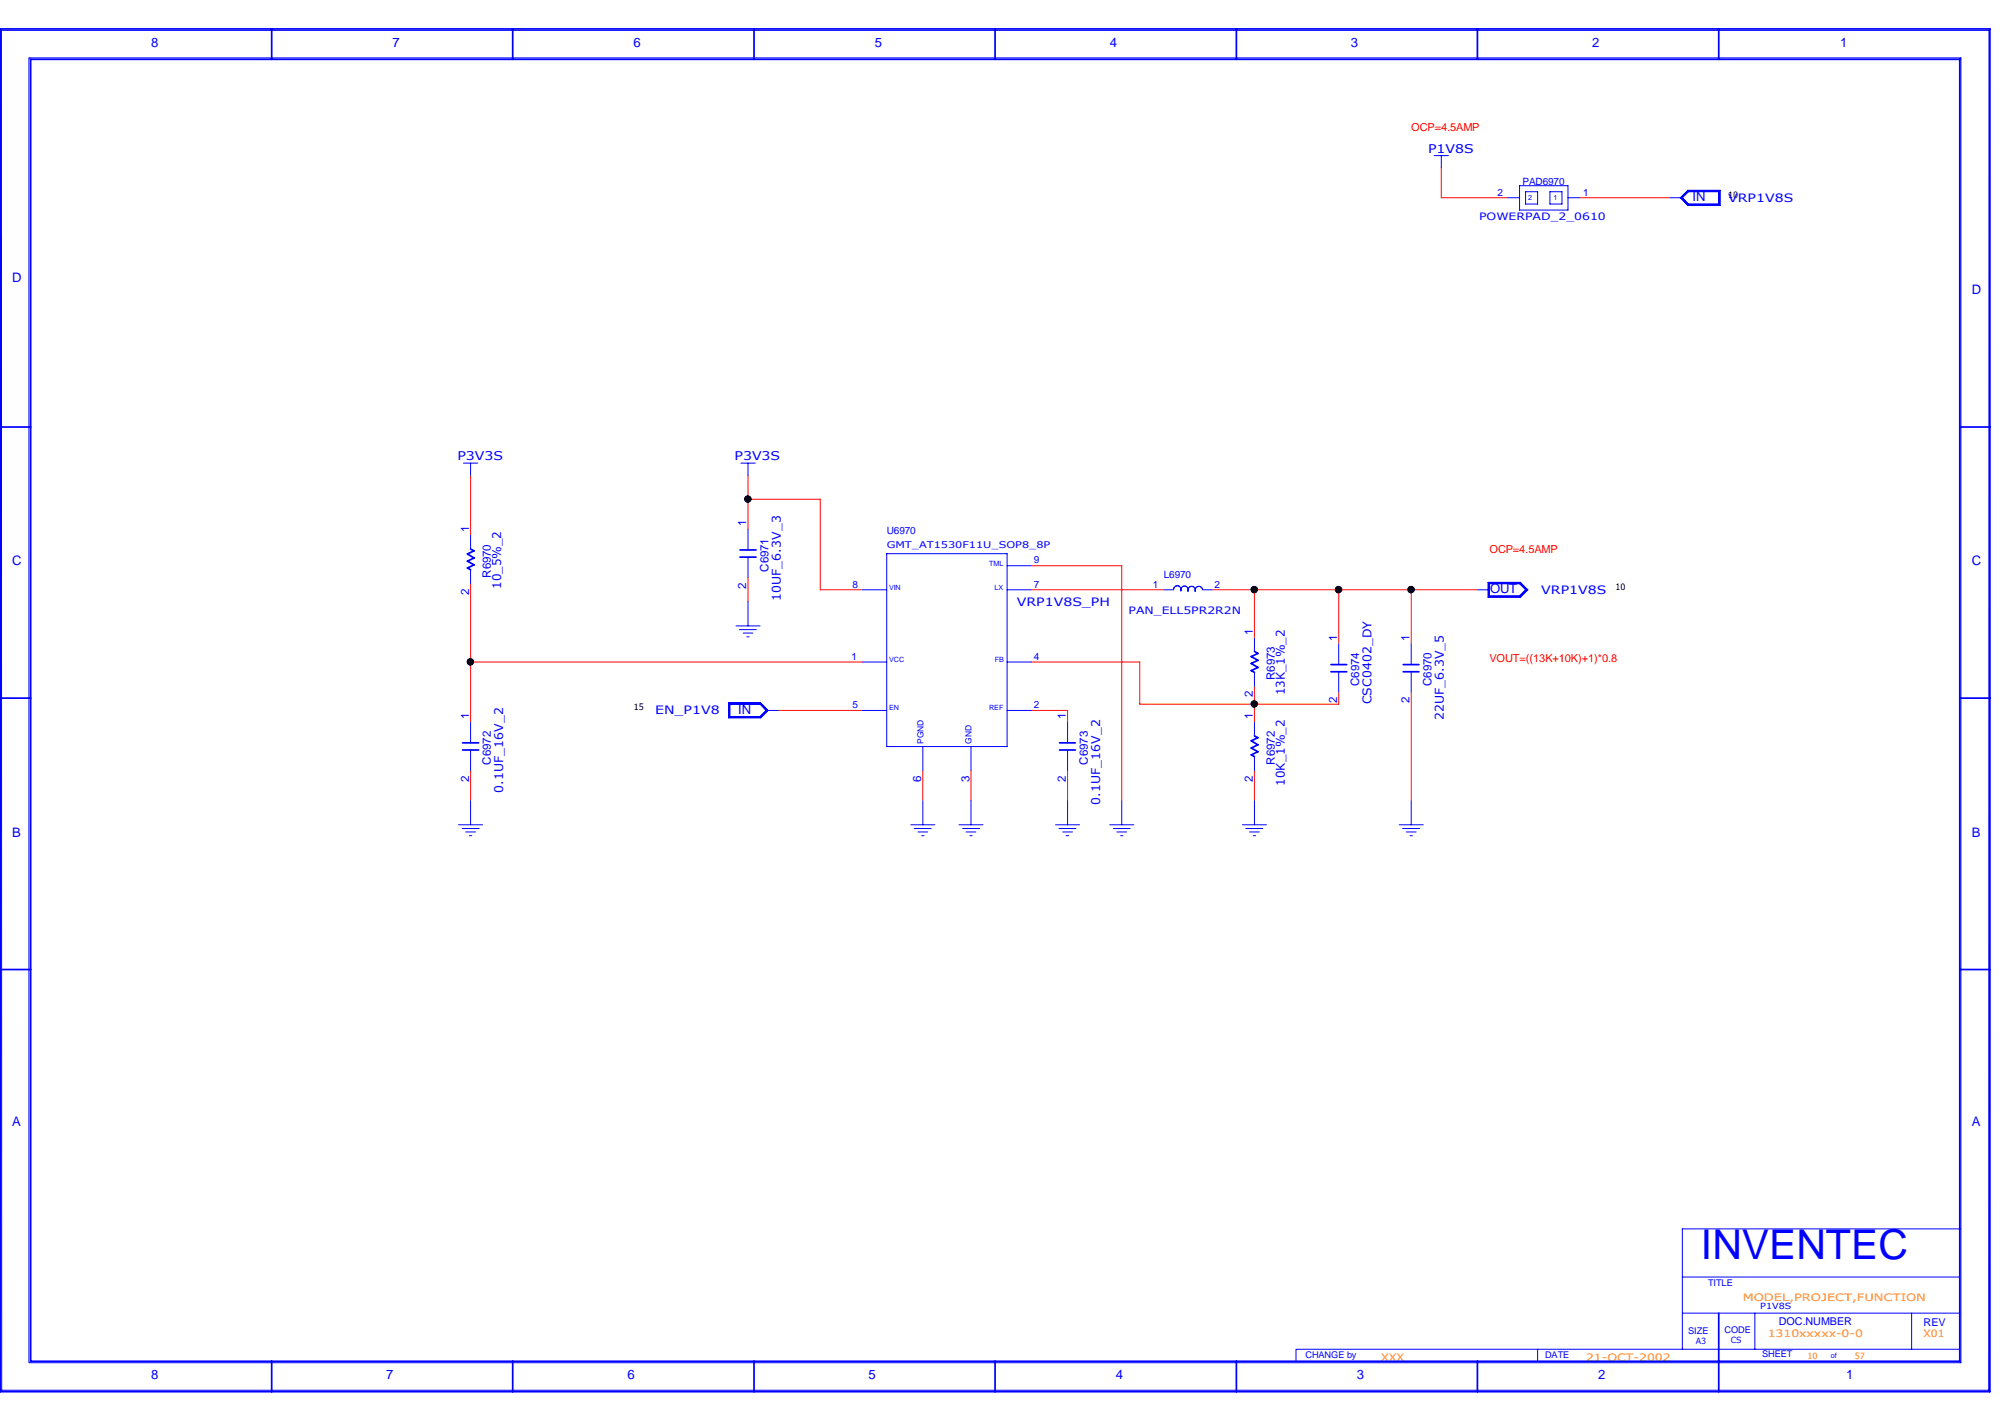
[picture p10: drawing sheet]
<svg xmlns="http://www.w3.org/2000/svg" width="297mm" height="210mm" viewBox="0 0 297 210" stroke-linecap="round" stroke-linejoin="round" font-family="sans-serif">
<g fill="none" stroke="#f00" stroke-width=".15">
<path d="M212.9 24.8v4.4h9.8M233.4 29.2h13.3M69.5 70.2v8.9M110.5 73.7h10.7v13.4h6.2M110.5 70.2v8M69.5 86.2v20.5M69.5 97.8h57.9M110.5 85.3v3.6M152.3 97.8h16.1v6.2h29.3v-1.8M152.3 87.1h19.6M152.3 83.6h13.4v34.7M179.1 87.1h39.1"/>
<path d="M185.3 87.1v7.1M197.7 87.1v8M208.4 87.1v8M69.5 113.8v4.5M114.9 104.9h12.5M136.3 113.8v4.5M143.4 113.8v4.5M152.3 104.9h5.4v1.8M157.7 113.8v4.5M185.3 101.3v5.4M185.3 113.8v4.5M208.4 102.2v16.1"/>
</g>
<g fill="none" stroke="#00f" stroke-width=".15">
<path d="M.2 4.4l.1 201M.3 4.5h293.4M4.3 8.6v192.7M4.3 8.6h285.3v192.7h-285.3M293.8 4.5l-.1 200.9h-293.4M211.8 23h2.1M212.9 23v1.8M222.7 29.2h1.7M224.4 27.4h7.2v3.6h-7.2zM225.3 28.3h1.8v1.8h-1.8zM228.9 28.3h1.8v1.8h-1.8zM231.6 29.2h1.8"/>
<path d="M246.7 29.2h1.8M248.3 29.2l1-1h4.7v2.1h-4.7zM248.4 29.2l1-.9h4.5v1.9h-4.5zM248.5 29.2l.9-.9h4.5v1.8h-4.5zM249.3 28.1h4.8v2.3h-4.8l-1.1-1.2zM68.4 68.4h2.2M69.5 68.4v1.8M69.5 79.1v2M109.4 68.4h2.1M110.5 68.4v1.8M110.5 78.2v3M69.5 84.2v2"/>
<path d="M108.7 92.5h3.6M109.2 93h2.5M109.8 93.5h1.4M110.3 94.1h.4M110.5 82.3v3M110.5 88.9v3.6M127.4 87.1h3.6M127.4 97.8h3.6M131 81.8h17.8v28.5h-17.8zM148.8 87.1h3.5M148.8 97.8h3.5M148.8 83.6h3.5"/>
<path d="M171.9 87.1h1.4M173.4 87.1h.1M173.5 86.7l-.1 .3M173.9 86.5l-.3 .2M173.9 86.5l.4 .2M174.3 86.7l.1 .4M174.4 87.1v.2M174.5 87.1v.2M174.6 86.7l-.1 .2v.2M175 86.6l-.4 .1M175 86.6l.3 .1M175.4 86.8l.1 .3"/>
<path d="M175.5 87.2v.1M175.6 86.8l-.1 .1v.2M176 86.6l-.3 .1M176.1 86.6l.3 .2M176.4 86.8l.2 .4M176.5 87.2l.1 .1M176.6 87.2l-.1 .2M176.7 86.8l-.2 .3M177.1 86.6l-.4 .1M177.1 86.6l.4 .2M177.5 86.8l.1 .3M177.7 87.1h1.4"/>
<path d="M185.3 94.2v2M185.3 99.3v2M197.7 95.1v3.1M197.7 99.2v3M208.4 95.1v3.1M208.4 99.2v3M218.2 87.1h1.8M219.8 86h4.8l1.1 1.1-1.1 1.1h-4.8zM219.9 86.1h4.6l1 1-1 1h-4.6zM220 86.2h4.4l.9 .9-.9 .9h-4.4zM69.5 106.7v3M69.5 110.8v3"/>
<path d="M69.5 118.3v3.5M107.6 103.8h4.7l1.1 1.1-1.1 1.1h-4.7zM107.7 103.9h4.6l1.1 1-1.1 1.1h-4.6zM107.7 104h4.6l.9 .9-.9 1h-4.6zM107.8 104h4.5l.9 .9-.9 .9h-4.5zM113.2 104.9h1.7M127.4 104.9h3.6M136.3 110.3v3.5M136.3 118.3v3.5M143.4 110.3v3.5M143.4 118.3v3.5M148.8 104.9h3.5"/>
<path d="M157.7 106.7v3M157.7 110.8v3M157.7 118.3v3.5M165.7 118.3v3.5M185.3 106.7v2M185.3 111.8v2M185.3 118.3v3.5M208.4 118.3v3.5M67.7 121.8h3.6M68.3 122.4h2.5M68.8 122.9h1.4M69.3 123.4h.4"/>
<path d="M134.5 121.8h3.6M135 122.4h2.5M135.6 122.9h1.4M136.1 123.4h.4M141.6 121.8h3.6M142.2 122.4h2.5M142.7 122.9h1.4M143.3 123.4h.3M155.9 121.8h3.6M156.4 122.4h2.5M157 122.9h1.4M157.5 123.4h.4"/>
<path d="M163.9 121.8h3.6M164.5 122.4h2.4M165 122.9h1.4M165.5 123.4h.4M183.5 121.8h3.6M184 122.4h2.5M184.6 122.9h1.4M185.1 123.4h.4M206.7 121.8h3.5M207.2 122.4h2.5M207.7 122.9h1.5M208.3 123.4h.3"/>
<path d="M191.4 199.3v1.8M191.5 199.3h98M227.1 199.3v1.8M248.5 181.5v17.8M248.5 194h41M248.5 188.6h41M248.6 181.5h41M259.2 194v5.3M282.4 194v5.3"/>
</g>
<g fill="none" stroke="#00f" stroke-width=".25">
<path d="M0 4.3h293.9v201.3h-293.9zM40.1 4.3v4.5M75.7 4.3v4.5M111.4 4.3v4.5M147 4.3v4.5M182.6 4.3v4.5M218.2 4.3v4.5M253.9 4.3v4.5M289.5 8.8h-285v192.3h285M289.5 8.7v192.4M0 63.1h4.5M289.5 63.1h4.4"/>
<path d="M69.5 81.1l.5 .3-1 .4 1 .6-1 .5 1 .5-1 .5 .5 .3M109.3 81.2h2.4M109.3 82.3h2.4M185.3 96.2l.5 .3-1 .5 1 .5-1 .5 1 .6-1 .5 .5 .2M196.6 98.2h2.3M196.6 99.2h2.3M207.3 98.2h2.3M207.3 99.2h2.3M0 103.1h4.5M68.3 109.7h2.4M68.3 110.8h2.4M156.5 109.7h2.3"/>
<path d="M156.5 110.8h2.3M185.3 108.7l.5 .3-1 .4 1 .6-1 .5 1 .5-1 .5 .5 .3M289.5 103.1h4.4M0 143.2h4.5M289.5 143.2h4.4M253.9 194v11.6M40.1 201.1v4.5M75.7 201.1v4.5M111.4 201.1v4.5M147 201.1v4.5M182.6 201.1v4.5M218.2 201.1v4.5"/>
</g>
<g fill="#000">
<circle cx="110.5" cy="73.7" r=".49"/>
<circle cx="69.5" cy="97.8" r=".49"/>
<circle cx="185.3" cy="87.1" r=".49"/>
<circle cx="197.7" cy="87.1" r=".49"/>
<circle cx="208.4" cy="87.1" r=".49"/>
<circle cx="185.3" cy="104" r=".49"/>
</g>
<g fill="none" stroke="#000" stroke-width=".15">
<circle cx="110.5" cy="73.7" r=".49"/>
<circle cx="69.5" cy="97.8" r=".49"/>
<circle cx="185.3" cy="87.1" r=".49"/>
<circle cx="197.7" cy="87.1" r=".49"/>
<circle cx="208.4" cy="87.1" r=".49"/>
<circle cx="185.3" cy="104" r=".49"/>
</g>
<text font-size="6.1" fill="#00f" x="251.2" y="186">INVENTEC</text>
<g font-size="1.9" fill="#00f">
<text x="22.3" y="6.9">8</text>
<text x="58" y="6.9">7</text>
<text x="93.6" y="6.9">6</text>
<text x="129.2" y="6.9">5</text>
<text x="163.9" y="6.9">4</text>
<text x="199.5" y="6.9">3</text>
<text x="235.2" y="6.9">2</text>
<text x="271.8" y="6.9">1</text>
<text x="250" y="29.7">IN</text>
<text x="1.8" y="41.7">D</text>
<text x="291.2" y="43.4">D</text>
<text x="1.8" y="83.5">C</text>
<text x="291.2" y="83.5">C</text>
<text x="220.1" y="87.6">OUT</text>
<text x="109" y="105.4">IN</text>
<text x="1.8" y="123.6">B</text>
<text x="291.2" y="123.6">B</text>
<text x="1.8" y="166.3">A</text>
<text x="291.2" y="166.3">A</text>
<text x="22.3" y="203.7">8</text>
<text x="57.1" y="203.7">7</text>
<text x="92.7" y="203.7">6</text>
<text x="128.3" y="203.7">5</text>
<text x="164.8" y="203.7">4</text>
<text x="200.4" y="203.7">3</text>
<text x="236" y="203.7">2</text>
<text x="272.7" y="203.7">1</text>
</g>
<g font-size="1.8" fill="#00f">
<text x="210.9" y="22.6">P1V8S</text>
<text x="67.6" y="67.9">P3V3S</text>
<text x="108.5" y="67.9">P3V3S</text>
<text x="74" y="87" transform="rotate(-90 74 87)">10_5%_2</text>
<text x="115.3" y="88.8" transform="rotate(-90 115.3 88.8)">10UF_6.3V_3</text>
<text x="189.8" y="102.7" transform="rotate(-90 189.8 102.7)">13K_1%_2</text>
<text x="202.6" y="104" transform="rotate(-90 202.6 104)">CSC0402_DY</text>
<text x="213.3" y="106.4" transform="rotate(-90 213.3 106.4)">22UF_6.3V_5</text>
<text x="74.3" y="117.1" transform="rotate(-90 74.3 117.1)">0.1UF_16V_2</text>
<text x="162.5" y="118.9" transform="rotate(-90 162.5 118.9)">0.1UF_16V_2</text>
<text x="189.8" y="116" transform="rotate(-90 189.8 116)">10K_1%_2</text>
</g>
<g font-size="1.7" fill="#00f">
<text x="255.3" y="29.8">VRP1V8S</text>
<text x="110.2" y="77.7" transform="rotate(-90 110.2 77.7)">1</text>
<text x="69.3" y="78.6" transform="rotate(-90 69.3 78.6)">1</text>
<text x="69.3" y="87.8" transform="rotate(-90 69.3 87.8)">2</text>
<text x="72.5" y="85.3" transform="rotate(-90 72.5 85.3)">R6970</text>
<text x="110.2" y="87" transform="rotate(-90 110.2 87)">2</text>
<text x="113.5" y="84.5" transform="rotate(-90 113.5 84.5)">C6971</text>
<text x="150.2" y="89.5">VRP1V8S_PH</text>
<text x="227.7" y="87.7">VRP1V8S</text>
<text x="185" y="93.8" transform="rotate(-90 185 93.8)">1</text>
<text x="197.5" y="94.7" transform="rotate(-90 197.5 94.7)">1</text>
<text x="208.2" y="94.7" transform="rotate(-90 208.2 94.7)">1</text>
<text x="188.3" y="100.5" transform="rotate(-90 188.3 100.5)">R6973</text>
<text x="200.7" y="101.3" transform="rotate(-90 200.7 101.3)">C6974</text>
<text x="211.5" y="101.3" transform="rotate(-90 211.5 101.3)">C6970</text>
<text x="69.3" y="106.2" transform="rotate(-90 69.3 106.2)">1</text>
<text x="96.8" y="105.5">EN_P1V8</text>
<text x="157.4" y="106.2" transform="rotate(-90 157.4 106.2)">1</text>
<text x="185" y="106.2" transform="rotate(-90 185 106.2)">1</text>
<text x="185" y="103" transform="rotate(-90 185 103)">2</text>
<text x="197.5" y="103.9" transform="rotate(-90 197.5 103.9)">2</text>
<text x="208.2" y="103.9" transform="rotate(-90 208.2 103.9)">2</text>
<text x="72.5" y="112.9" transform="rotate(-90 72.5 112.9)">C6972</text>
<text x="160.7" y="112.9" transform="rotate(-90 160.7 112.9)">C6973</text>
<text x="188.3" y="112.9" transform="rotate(-90 188.3 112.9)">R6972</text>
<text x="69.3" y="115.4" transform="rotate(-90 69.3 115.4)">2</text>
<text x="136.1" y="115.4" transform="rotate(-90 136.1 115.4)">6</text>
<text x="143.2" y="115.4" transform="rotate(-90 143.2 115.4)">3</text>
<text x="157.4" y="115.4" transform="rotate(-90 157.4 115.4)">2</text>
<text x="185" y="115.4" transform="rotate(-90 185 115.4)">2</text>
</g>
<g font-size="1.6" fill="#f00">
<text x="208.4" y="19.4">OCP=4.5AMP</text>
<text x="220" y="81.7">OCP=4.5AMP</text>
<text x="220" y="97.7">VOUT=((13K+10K)+1)*0.8</text>
</g>
<g font-size="1.6" fill="#00f">
<text x="262.8" y="195.8">DOC.NUMBER</text>
<text x="284.1" y="195.9">REV</text>
</g>
<g font-size="1.5" fill="#00f">
<text x="221.2" y="28.9">2</text>
<text x="224.9" y="27.3">PAD6970</text>
<text x="233.8" y="28.9">1</text>
<text x="218.5" y="32.4">POWERPAD_2_0610</text>
<text x="131" y="78.9">U6970</text>
<text x="152.7" y="83.2">9</text>
<text x="125.9" y="86.8">8</text>
<text x="152.7" y="86.8">7</text>
<text x="170.3" y="86.8">1</text>
<text x="171.9" y="85.4">L6970</text>
<text x="179.4" y="86.8">2</text>
<text x="166.7" y="90.7">PAN_ELL5PR2R2N</text>
<text x="125.8" y="97.5">1</text>
<text x="152.7" y="97.5">4</text>
<text x="125.9" y="104.6">5</text>
<text x="152.7" y="104.6">2</text>
</g>
<g font-size="1.5" fill="#ff8c00">
<text x="257.4" y="192.2">MODEL,PROJECT,FUNCTION</text>
<text x="261.1" y="197.5">1310xxxxx-0-0</text>
<text x="284.1" y="197.5">X01</text>
<text x="204" y="201.1">XXX</text>
<text x="234.3" y="201.1">21-OCT-2002</text>
</g>
<g font-size="1.4" fill="#00f">
<text x="131" y="80.9">GMT_AT1530F11U_SOP8_8P</text>
<text x="252.3" y="189.9">TITLE</text>
<text x="249.3" y="197">SIZE</text>
<text x="254.7" y="196.8">CODE</text>
<text x="192.8" y="200.6">CHANGE by</text>
<text x="228.2" y="200.6">DATE</text>
<text x="260.3" y="200.4">SHEET</text>
</g>
<g font-size="1.3">
<text x="255.3" y="29.2">10</text>
<text x="238.6" y="87.1">10</text>
<text x="93.6" y="104.9">15</text>
</g>
<g font-size="1.3" fill="#00f">
<text x="136.4" y="109.9" transform="rotate(-90 136.4 109.9)">PGND</text>
<text x="143.5" y="109.9" transform="rotate(-90 143.5 109.9)">GND</text>
<text x="260" y="193.4">P1V8S</text>
<text x="250.5" y="198.5">A3</text>
<text x="255.6" y="198.4">CS</text>
</g>
<g font-size="1.3" fill="#ff8c00">
<text x="267" y="200.7">10</text>
<text x="274" y="200.7">57</text>
</g>
<g font-size="1.1" fill="#00f">
<text x="225.7" y="29.6">2</text>
<text x="229.4" y="29.6">1</text>
<text x="146.1" y="83.6">TML</text>
<text x="131.3" y="87.1">VIN</text>
<text x="146.9" y="87.1">LX</text>
<text x="131.3" y="97.8">VCC</text>
<text x="146.9" y="97.8">FB</text>
<text x="131.3" y="104.9">EN</text>
<text x="146.1" y="104.9">REF</text>
<text x="270.4" y="200.6">of</text>
</g>
</svg>
